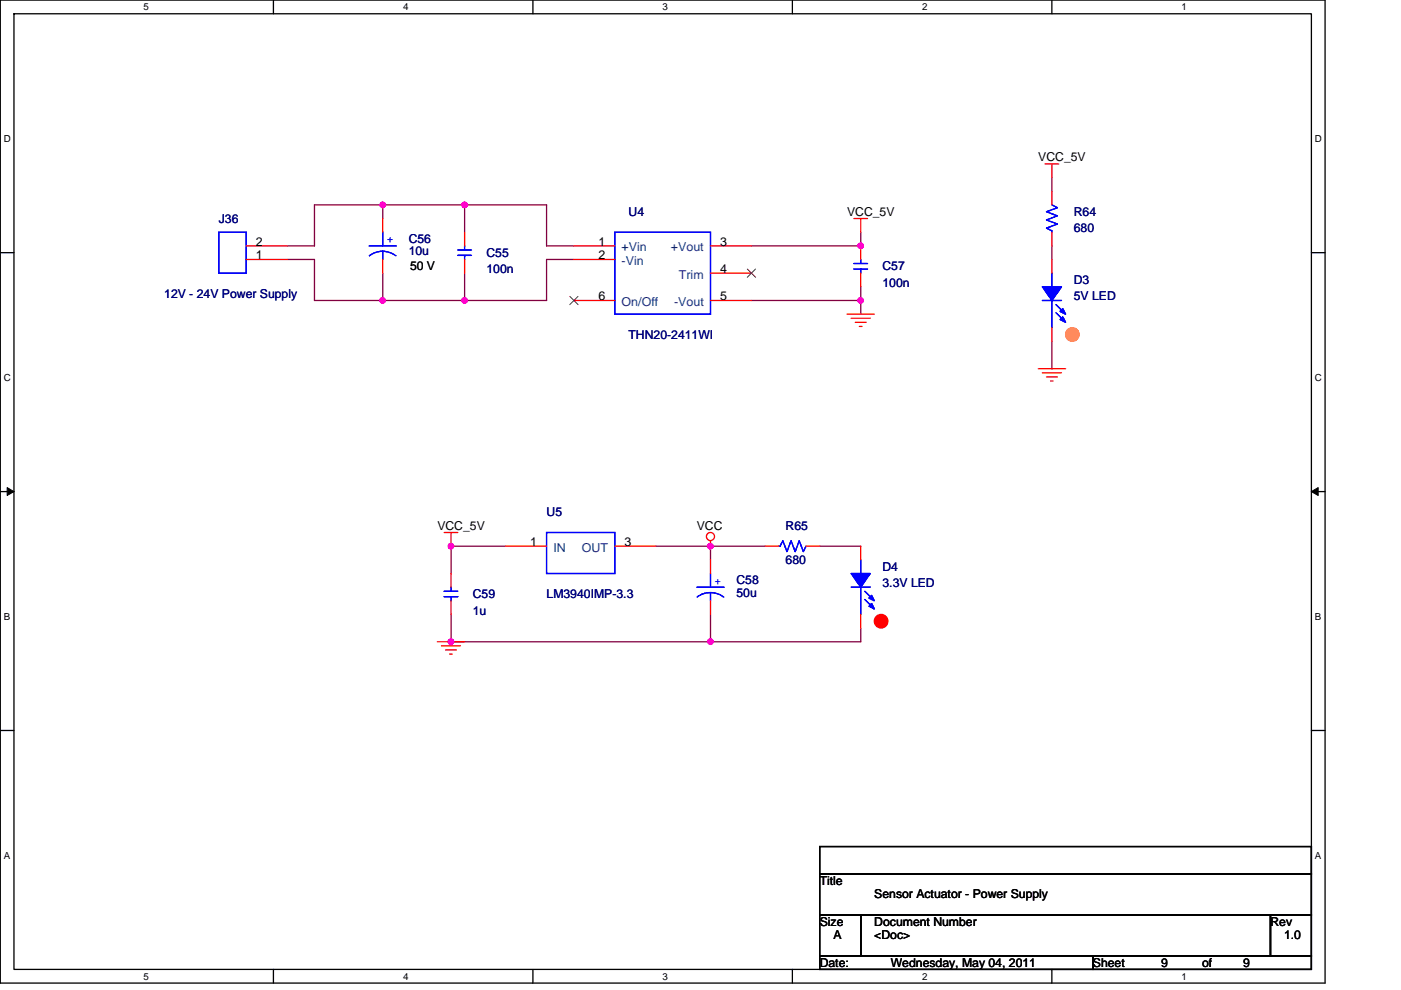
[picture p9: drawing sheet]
<svg xmlns="http://www.w3.org/2000/svg" width="297mm" height="210mm" viewBox="0 0 297 210" stroke-linecap="round" stroke-linejoin="round" font-family="sans-serif">
<path d="M.1 0h280.8v208.5h-280.8zM3 2.9h275v202.7h-275z" fill="none" stroke="#000" stroke-width=".28"/>
<g fill="#fff">
<path d="M30.5 .3h1.1v2.3h-1.1z"/>
<path d="M30.5 205.9h1.1v2.3h-1.1z"/>
</g>
<path d="M58 0v2.9M58 205.6v2.9" fill="none" stroke="#000" stroke-width=".28"/>
<g fill="#fff">
<path d="M85.5 .3h1.1v2.3h-1.1z"/>
<path d="M85.5 205.9h1.1v2.3h-1.1z"/>
</g>
<path d="M113 0v2.9M113 205.6v2.9" fill="none" stroke="#000" stroke-width=".28"/>
<g fill="#fff">
<path d="M140.5 .3h1.1v2.3h-1.1z"/>
<path d="M140.5 205.9h1.1v2.3h-1.1z"/>
</g>
<path d="M168 0v2.9M168 205.6v2.9" fill="none" stroke="#000" stroke-width=".28"/>
<g fill="#fff">
<path d="M195.5 .3h1.2v2.3h-1.2z"/>
<path d="M195.5 205.9h1.2v2.3h-1.2z"/>
</g>
<path d="M223 0v2.9M223 205.6v2.9" fill="none" stroke="#000" stroke-width=".28"/>
<g fill="#fff">
<path d="M250.5 .3h1.2v2.3h-1.2z"/>
<path d="M250.5 205.9h1.2v2.3h-1.2z"/>
<path d="M.8 28.3h1.5v2.3h-1.5z"/>
<path d="M278.8 28.3h1.5v2.3h-1.5z"/>
<path d="M.8 78.9h1.5v2.3h-1.5z"/>
<path d="M278.8 78.9h1.5v2.3h-1.5z"/>
</g>
<path d="M.1 53.6h2.9M278 53.6h2.9" fill="none" stroke="#000" stroke-width=".28"/>
<g fill="#fff">
<path d="M.8 129.6h1.4v2.3h-1.4z"/>
<path d="M278.8 129.6h1.4v2.3h-1.4z"/>
</g>
<path d="M.1 104.3h2.9M278 104.3h2.9" fill="none" stroke="#000" stroke-width=".28"/>
<path d="M1.5 103.4l1.5 .9-1.5 .8zM278 104.3l1.5-.9v1.7z" fill="#000" stroke="#000" stroke-width=".21"/>
<g fill="#fff">
<path d="M.8 180.3h1.4v2.3h-1.4z"/>
<path d="M278.8 180.3h1.4v2.3h-1.4z"/>
</g>
<path d="M.1 154.9h2.9M278 154.9h2.9M173.8 179.6h104.2v5.7h-104.2zM173.8 194h8.7v8.7h-8.7zM173.8 185.3h104.2v8.7h-104.2zM182.5 194h86.9v8.7h-86.9zM269.4 194h8.6v8.7h-8.6zM173.8 202.7h57.9v2.9h-57.9zM231.7 202.7h46.3v2.9h-46.3z" fill="none" stroke="#000" stroke-width=".28"/>
<g fill="none" stroke="#800040" stroke-width=".28">
<path d="M223 37.7v2.9M60.9 55h5.8v8.7h14.4M81.1 57.9v5.8M81.1 43.5h-14.4v8.7h-5.8M81.1 43.5h17.4M81.1 43.5v2.9M98.5 43.5h17.4v8.7h5.8M98.5 57.9v5.8M98.5 43.5v5.8M121.7 55h-5.8v8.7h-17.4M182.5 49.3v2.9h-23.2M223 52.2v2.8"/>
<path d="M81.1 63.7h17.4M159.3 63.7h23.2v2.9M182.5 60.8v2.9M223 72.4v5.8M107.2 115.8h-11.6v5.8M139.1 115.8h11.5v2.9M150.6 115.8h11.6M173.8 115.8h8.7M95.6 130.3v5.8h55M150.6 130.3v5.8M182.5 133.2v2.9h-31.9"/>
</g>
<g fill="#f0f" stroke="#f0f" stroke-width=".28">
<circle cx="98.5" cy="63.7" r=".57"/>
<circle cx="98.5" cy="43.5" r=".57"/>
<circle cx="182.5" cy="52.1" r=".57"/>
<circle cx="81.1" cy="43.5" r=".57"/>
<circle cx="81.1" cy="63.7" r=".57"/>
<circle cx="182.5" cy="63.7" r=".57"/>
<circle cx="150.6" cy="136.1" r=".57"/>
<circle cx="95.6" cy="115.8" r=".57"/>
<circle cx="150.6" cy="115.8" r=".57"/>
<circle cx="95.6" cy="136.1" r=".57"/>
</g>
<g fill="none" stroke="#f00" stroke-width=".28">
<path d="M221.6 34.8h2.9M223 34.8v2.9M52.2 55h8.7M52.2 52.2h8.7M81.1 46.4v2.9M81.1 55v2.9M98.5 49.3v2.9M98.5 55v2.9M121.7 55h8.7M121.7 52.2h8.7M150.6 52.2h8.7M150.6 57.9h8.7"/>
<path d="M181 46.4h2.9M182.5 52.2v2.8M182.5 57.9v2.9M182.5 46.4v2.9M223 40.6v2.9M223 49.3v2.9M223 55v2.9M121.7 63.7h8.7M150.6 63.7h8.7M179.6 66.6h5.8M180.5 67.5h4M181.3 68.4h2.3"/>
<path d="M182.2 69.2h.6M220.1 78.2h5.8M221 79.1h4.1M221.9 79.9h2.3M223 69.5v2.9M222.7 80.8h.6M94.2 112.9h2.9M95.6 112.9v2.9M107.2 115.8h8.7M130.4 115.8h8.7M150.6 118.7v2.9M150.6 114.7v1.1"/>
<path d="M162.2 115.8h2.9M170.9 115.8h2.9M182.5 115.8v2.9M92.7 136.1h5.8M93.6 137h4M94.5 137.9h2.3M95.3 138.7h.6M95.6 121.6v2.9M95.6 127.4v2.9M150.6 127.4v2.9M182.5 130.3v2.9"/>
<circle cx="150.6" cy="113.8" r=".86"/>
</g>
<circle cx="227.4" cy="70.9" r="1.44" fill="#ff8000" stroke="#ff8000" stroke-width=".28"/>
<circle cx="186.8" cy="131.8" r="1.44" fill="#f00" stroke="#f00" stroke-width=".28"/>
<g fill="none" stroke="#00f" stroke-width=".28">
<path d="M46.4 49.3h5.8v8.6h-5.8zM78.2 52.2h5.8M78.3 54.3l1.3-.8 1.5-.2 1.5 .2 1.3 .8M81.1 53.3v1.7M81.1 49.3v2.9M97.1 54.2h2.9M97.1 53h2.9M98.5 52.2v.8M98.5 54.2v.8M130.4 49.3h20.2v17.3h-20.2zM181 57.1h2.9M181 55.9h2.9"/>
<path d="M182.5 55v.9M182.5 57.1v.8M223 43.5l1.2 .5-2.3 .9 2.3 .9-2.3 .9 2.3 .8-2.3 .9 1.1 .6v.3M223 57.9v2.9M221 63.7h4.1M223 63.7v5.8M223.9 64.6l1.7 1.7M223.9 66.3l1.7 1.8M115.9 112.9h14.5v8.7h-14.5zM165.1 115.8h.3l.6-1.1 .9 2.3 .8-2.3 .9 2.3 .9-2.3 .8 2.3 .6-1.2M182.5 118.7v2.9M94.2 126.6h2.9"/>
<path d="M94.2 125.4h2.9M95.6 124.5v.9M95.6 126.6v.8M147.7 124.5h5.8M147.8 126.6a4.6 4.6 0 0 1 5.6 0M150.6 125.7v1.7M150.6 121.6v2.9M180.5 124.5h4M182.5 124.5v5.8M183.4 125.4l1.7 1.7M183.4 127.1l1.7 1.8"/>
</g>
<g fill="#00f" stroke="#00f" stroke-width=".28">
<path d="M180.5 121.6h4l-2 2.9z" fill-rule="evenodd"/>
<path d="M184.8 128l.6 1.2-1.2-.6z" fill-rule="evenodd"/>
<path d="M184.8 126.3l.6 1.1-1.2-.5z" fill-rule="evenodd"/>
<path d="M180.5 121.6h4l-2 2.9z" fill-rule="evenodd"/>
<path d="M184.8 128l.6 1.2-1.2-.6z" fill-rule="evenodd"/>
<path d="M184.8 126.3l.6 1.1-1.2-.5z" fill-rule="evenodd"/>
<path d="M221 60.8h4.1l-2.1 2.9z" fill-rule="evenodd"/>
<path d="M225.3 67.2l.6 1.2-1.1-.6z" fill-rule="evenodd"/>
<path d="M225.3 65.5l.6 1.1-1.1-.6z" fill-rule="evenodd"/>
<path d="M221 60.8h4.1l-2.1 2.9z" fill-rule="evenodd"/>
<path d="M225.3 67.2l.6 1.2-1.1-.6z" fill-rule="evenodd"/>
<path d="M225.3 65.5l.6 1.1-1.1-.6z" fill-rule="evenodd"/>
</g>
<path d="M158.5 57.1l1.7 1.7M160.2 57.1l-1.8 1.7M120.8 62.9l1.8 1.7M122.6 62.9l-1.8 1.7" fill="none" stroke="#804000" stroke-width=".21"/>
<g font-size="2.6">
<text x="220.1" y="34.2">VCC_5V</text>
<text x="179.6" y="45.8">VCC_5V</text>
<text x="54.2" y="52.1">2</text>
<text x="126.9" y="52.1">1</text>
<text x="152.7" y="52.1">3</text>
<text x="54.2" y="55">1</text>
<text x="86.9" y="57.4">50 V</text>
<text x="126.9" y="55">2</text>
<text x="152.7" y="57.9">4</text>
<text x="126.9" y="63.7">6</text>
<text x="152.7" y="63.7">5</text>
<text x="92.7" y="112.4">VCC_5V</text>
<text x="147.7" y="112.4">VCC</text>
<text x="112.4" y="115.8">1</text>
<text x="132.4" y="115.8">3</text>
<text x="173.8" y="187.7">Title</text>
<text x="185.4" y="190.6">Sensor Actuator - Power Supply</text>
<text x="173.8" y="196.4">Size</text>
<text x="185.4" y="196.4">Document Number</text>
<text x="269.4" y="196.4">Rev</text>
<text x="176.7" y="199.3">A</text>
<text x="185.4" y="199.3">&lt;Doc&gt;</text>
<text x="272.2" y="199.3">1.0</text>
<text x="173.8" y="205">Date:</text>
<text x="188.9" y="205">Wednesday, May 04, 2011</text>
<text x="231.7" y="205">Sheet</text>
<text x="246.2" y="205">9</text>
<text x="254.9" y="205">of</text>
<text x="263.6" y="205">9</text>
</g>
<g font-size="2.6" fill="#000080">
<text x="46.4" y="47.2">J36</text>
<text x="133.3" y="45.8">U4</text>
<text x="227.7" y="45.8">R64</text>
<text x="86.7" y="51.6">C56</text>
<text x="227.7" y="49.3">680</text>
<text x="86.7" y="54.2">10u</text>
<text x="103.1" y="54.5">C55</text>
<text x="103.1" y="58">100n</text>
<text x="187.1" y="57.4">C57</text>
<text x="34.8" y="63.2">12V - 24V Power Supply</text>
<text x="187.1" y="60.9">100n</text>
<text x="227.7" y="60.3">D3</text>
<text x="227.7" y="63.7">5V LED</text>
<text x="133.3" y="71.8">THN20-2411WI</text>
<text x="115.9" y="109.5">U5</text>
<text x="166.6" y="112.4">R65</text>
<text x="166.6" y="119.6">680</text>
<text x="156.1" y="124">C58</text>
<text x="187.1" y="121.1">D4</text>
<text x="187.1" y="124.5">3.3V LED</text>
<text x="100.2" y="126.9">C59</text>
<text x="100.2" y="130.3">1u</text>
<text x="115.9" y="126.9">LM3940IMP-3.3</text>
<text x="156.1" y="126.6">50u</text>
</g>
<g font-size="2.6" fill="#00f">
<text x="82" y="51.6">+</text>
<text x="151.5" y="124">+</text>
</g>
<g font-size="2.6" fill="#004080">
<text x="131.8" y="53.3">+Vin</text>
<text x="142.2" y="53.3">+Vout</text>
<text x="131.8" y="56.2">-Vin</text>
<text x="143.9" y="59.1">Trim</text>
<text x="131.8" y="64.9">On/Off</text>
<text x="142.9" y="64.9">-Vout</text>
<text x="117.3" y="117">IN</text>
<text x="123.4" y="117">OUT</text>
</g>
<g font-size="2.1">
<text x="30.5" y="2.2">5</text>
<text x="85.5" y="2.2">4</text>
<text x="140.5" y="2.2">3</text>
<text x="195.5" y="2.2">2</text>
<text x="250.5" y="2.2">1</text>
<text x=".8" y="30.1">D</text>
<text x="278.8" y="30.1">D</text>
<text x=".8" y="80.8">C</text>
<text x="278.8" y="80.8">C</text>
<text x=".8" y="131.4">B</text>
<text x="278.8" y="131.4">B</text>
<text x=".8" y="182.1">A</text>
<text x="278.8" y="182.1">A</text>
<text x="30.5" y="207.8">5</text>
<text x="85.5" y="207.8">4</text>
<text x="140.5" y="207.8">3</text>
<text x="195.5" y="207.8">2</text>
<text x="250.5" y="207.8">1</text>
</g>
</svg>
